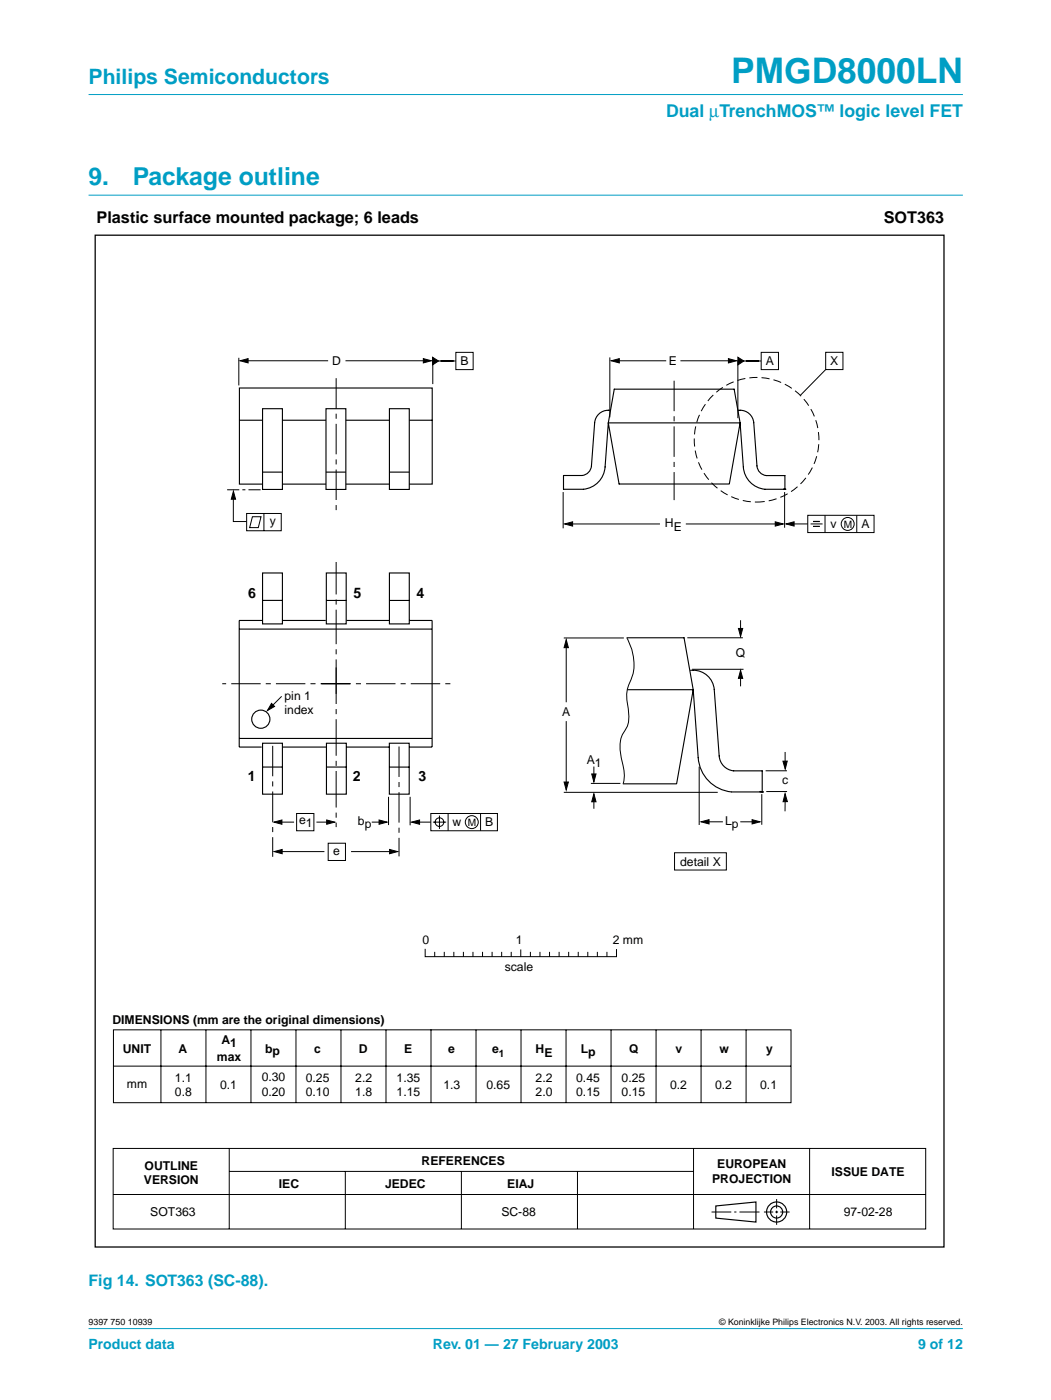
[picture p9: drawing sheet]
<svg xmlns="http://www.w3.org/2000/svg" width="210mm" height="280mm" viewBox="0 0 210 280" stroke-linecap="round" stroke-linejoin="round" font-family="sans-serif">
<g fill="#009ec4" stroke="#009ec4" stroke-width=".2">
<path d="M17.7 18.9h174.6z"/>
<path d="M17.7 265.5h174.6z"/>
</g>
<path d="M17.7 39h174.6" fill="none" stroke="#009ec4" stroke-width=".2"/>
<g fill="none" stroke="#000" stroke-width=".2">
<path d="M47.7 71.5v5.5M48.9 72.1h16.6M69 72.1h16.3M86.4 71.6v5.1M87 72.1h4M91 70.4h3.5v3.5h-3.5zM121.8 71.4v12M122.8 72.1h10.3M135.9 72.1h10.4M147.4 72v11.6M147.9 72.1h4.1M152 70.4h3.5v3.5h-3.5z"/>
<path d="M164.9 70.4h3.5v3.4h-3.5zM164.9 73.8l-5.1 5.2M46.6 98.7v5.5h2.6M112.5 98.3v7.3M156.7 98.3v7.2M49.3 102.6h6.9v3.5h-6.9zM50.4 103.3h1.7l-.5 2.1h-1.7zM52.7 102.6v3.5M113.6 104.7h18.2M137 104.7h18.4M157.9 104.7h3.4M161.3 103h13.3v3.4h-13.3z"/>
<path d="M161.9 104.7h2.4M164.8 103v3.4M171.1 103v3.4M56.3 139.1l-2.3 2.3M112.6 127.5h12M113.1 129.1v11.2M125.2 127.5a9.8 9.8 0 0 1 .3 9.6 6.5 6.5 0 0 0-.2 3.5 7.9 7.9 0 0 1-.1 4.8 6 6 0 0 0-1.2 5.4l.3 1.7a8.1 8.1 0 0 1 .2 4.1M137.3 127.4h11.1M138.2 133.7h10.3M147.9 123.9v2.5M147.9 134.7v2.4M77.6 159.2v5.7"/>
<path d="M81.9 159.2v5.7M112.6 158.3h30.7M113.1 144.1v12.8M118 156.5h5.9M118.6 153.2v2.6M118.6 159.6v2M139.6 153.2v11.6M152.1 158.7v6.1M156.8 150.3v2.9M156.8 159.6v2.5M157.2 154h-4.3M157.2 158.2h-4.2"/>
<path d="M55.6 164.3h3.1M55.6 170.2h9.2M59.2 162.6h3.5v3.4h-3.5zM63.2 164.3h2.8M65.5 168.5h3.5v3.4h-3.5zM70.1 170.2h8.5M74.2 164.3h2.3M83.1 164.3h2.9M86 162.6h13.3v3.4h-13.3zM86.5 164.3h2.6M87.8 163v2.6M89.5 162.6v3.4"/>
<path d="M96 162.6v3.4M134.7 170.4h10.4v3.5h-10.4zM140.9 164.2h3.5M147.8 164.2h2.9M84.9 189.7v1.5h38.2v-1.5M86.8 190.3v.8M88.7 190.3v.8M90.6 190.3v.8M92.5 190.3v.8M94.5 190.3v.8M96.4 190.3v.8M98.3 190.3v.8"/>
<path d="M100.2 190.3v.8M102.1 190.3v.8M104 189.8v1.3M105.9 190.3v.8M107.8 190.3v.8M109.8 190.3v.8M111.7 190.3v.8M113.6 190.3v.8M115.5 190.3v.8M117.4 190.3v.8M119.3 190.3v.8M121.2 190.3v.8"/>
<path d="M22.6 229.5h162.3v16.1h-162.3zM22.6 238.7h162.3M45.8 229.5v16.1M45.8 234.1h92.6M69 234.1v11.5M92.1 234.1v11.5M115.3 234.1v11.5M138.5 229.5v16.1M155.1 239.6v1.9M161.7 229.5v16.1M142.1 242.2h3.9M146.6 242.2h.5"/>
<path d="M147.7 242.2h4M152.6 242.2h1.8M154.8 242.2h.6M155.1 241.9v.5M155.1 242.9v1.9M155.8 242.2h1.9"/>
<circle cx="169.3" cy="104.7" r="1.29"/>
<circle cx="87.8" cy="164.3" r=".86"/>
<circle cx="94.2" cy="164.3" r="1.29"/>
</g>
<g fill="none" stroke="#000" stroke-width=".23">
<path d="M143 241l8-.8v4l-8-.8z"/>
<circle cx="155.1" cy="242.2" r="2.01"/>
<circle cx="155.1" cy="242.2" r="1.21"/>
</g>
<g fill="#000" stroke="#000" stroke-width=".2">
<path d="M47.9 72.1l1.6-.4v.8zM84.5 71.7l1.6 .4-1.6 .4zM86.4 71.4l1.2 .7-1.2 .8zM122.1 72.1l1.6-.4v.8zM145.5 71.7l1.6 .4-1.6 .4zM147.4 71.4l1.2 .7-1.2 .8zM46.6 98.2l.4 1.6h-.8zM112.8 104.7l1.6-.4v.8zM154.8 104.3l1.6 .4-1.6 .4zM157 104.7l1.6-.4v.8zM113.1 127.8l.4 1.6h-.8zM147.9 134l.4 1.6h-.8z"/>
<path d="M147.5 125.6h.8l-.4 1.6zM54.2 140.6l.6 .6-1.4 .8zM112.7 156.3h.8l-.4 1.6zM118.2 154.7h.8l-.4 1.6zM156.4 152.1h.8l-.4 1.6zM54.7 164.3l1.6-.4v.8zM54.7 170.2l1.7-.5v.9zM65.2 163.9l1.6 .4-1.6 .4zM75.7 163.9l1.6 .4-1.6 .4zM77.8 169.7l1.6 .5-1.6 .4zM82.2 164.3l1.6-.4v.8zM118.6 158.6l.4 1.6h-.8z"/>
<path d="M140 164.2l1.6-.4v.8zM150.2 163.8l1.6 .4-1.6 .4zM156.8 158.6l.5 1.6h-.9z"/>
</g>
<path d="M64.2 136.6h25.8M69.9 136.6h-25.5" fill="none" stroke="#000" stroke-width=".2" stroke-dasharray="5.9 1 1 1" stroke-linecap="butt"/>
<path d="M67.1 138.7v-26.4" fill="none" stroke="#000" stroke-width=".2" stroke-dasharray="6.9 1 1 1" stroke-linecap="butt"/>
<path d="M67.1 133.4v31.9" fill="none" stroke="#000" stroke-width=".2" stroke-dasharray="7.3 1 1 1" stroke-linecap="butt"/>
<path d="M162.4 104.2h1.3M162.4 105.2h1.3" fill="none" stroke="#000" stroke-width=".24"/>
<path d="M52.1 97.9h-6.9" fill="none" stroke="#000" stroke-width=".2" stroke-dasharray="2.4 .6 .6 .6" stroke-linecap="butt"/>
<path d="M19 47h169.5v202.2h-169.5z" fill="none" stroke="#000" stroke-width=".25"/>
<g fill="none" stroke="#000" stroke-width=".22">
<path d="M47.8 77.5h38.5v19.2h-38.5zM47.8 84h38.5M52.4 114.5h4v10.2h-4zM52.4 120h4M65.2 114.5h3.9v10.2h-3.9zM65.2 120h3.9M77.8 114.5h3.9v10.2h-3.9zM77.8 120h3.9M47.8 125.7h38.4M52.4 124h-4.6v25.3h4.5M56.4 124h8.7M69.2 124h8.6"/>
<path d="M81.7 124h4.6v25.3h-4.6M47.8 147.6h38.4M52.4 148.5h4v10.2h-4zM52.4 153.3h4M56.4 149.3h8.8M65.2 148.5h4v10.2h-4zM65.2 153.3h4M69.2 149.3h8.6M77.8 148.5h3.9v10.2h-3.9zM77.8 153.3h3.9"/>
</g>
<circle cx="151.1" cy="87.9" r="12.5" fill="none" stroke="#000" stroke-width=".2" stroke-dasharray="1.6 .8" stroke-linecap="butt"/>
<path d="M134.6 76.1v23.8M54.5 149v22.2M79.7 149.2v21.9" fill="none" stroke="#000" stroke-width=".2" stroke-dasharray="6.1 1 1 1" stroke-linecap="butt"/>
<path d="M77.8 81.7h3.9v16.1h-3.9z" fill="#fff" stroke="#000" stroke-width=".22"/>
<path d="M77.8 94.3h3.9" fill="none" stroke="#000" stroke-width=".22"/>
<path d="M65.1 81.7h4v16.1h-4z" fill="#fff" stroke="#000" stroke-width=".22"/>
<path d="M65.1 94.3h4" fill="none" stroke="#000" stroke-width=".22"/>
<path d="M52.4 81.7h4v16.1h-4z" fill="#fff" stroke="#000" stroke-width=".22"/>
<g fill="none" stroke="#000" stroke-width=".22">
<path d="M122.7 77.8h23.9l1.2 6.7h-26.3zM52.4 94.3h4M121.8 82a2.76 2.76 0 0 0-3 2.5l-.7 8.6a2.09 2.09 0 0 1-1.9 1.9h-3.7v2.8h4a4.8 4.8 0 0 0 4.3-4.5l.7-8.8 2.1 12.2h22.1l2.1-12.2M147.5 82a2.76 2.76 0 0 1 3 2.5l.7 8.6a2.09 2.09 0 0 0 1.9 1.9h3.7v2.8M147.8 84.5l.7 8.8a4.8 4.8 0 0 0 4.3 4.5h4M156.5 97.7l.3 .1M156.8 97.8h.1M125.2 127.4h11.4l1.8 10.4M125.3 137.8h13.1M138 133.9a4.3 4.3 0 0 1 4.6 3.9l1 13.3a3.2 3.2 0 0 0 2.9 2.9h5.7v4.2h-6.1a7.4 7.4 0 0 1-6.7-6.8l-1-13.6M138.4 137.8l-3.3 18.8h-10.6"/>
<circle cx="52.1" cy="143.7" r="1.82"/>
</g>
<path d="M67.1 75.6v27.1" fill="none" stroke="#000" stroke-width=".2" stroke-dasharray="6.1 1 1 1" stroke-linecap="butt"/>
<g fill="none" stroke="#000" stroke-width=".2">
<path d="M22.7 205.8h135.3v14.5h-135.3zM22.7 213h135.3M32.1 205.8v14.5M41.1 205.8v14.5M50.1 205.8v14.5M59.1 205.8v14.5M68.1 205.8v14.5M77.1 205.8v14.5M86.1 205.7v14.6M95.1 205.8v14.5M104.1 205.8v14.5M113 205.8v14.5"/>
<path d="M122 205.8v14.5M131 205.8v14.5M140 205.8v14.5M149 205.8v14.5"/>
</g>
<circle cx="152.2" cy="158.2" r=".17" fill="#000"/>
<path d="M151.8 158.2h.4" fill="none" stroke="#000" stroke-width=".34"/>
<text font-size="7.1" fill="#009ec4" x="146" y="16.5">PMGD8000LN</text>
<g font-size="4.9" fill="#009ec4">
<text x="17.7" y="37">9.</text>
<text x="26.5" y="37">Package outline</text>
</g>
<text font-size="4.2" fill="#009ec4" x="17.7" y="16.8">Philips Semiconductors</text>
<text font-size="3.5" fill="#009ec4" x="133" y="23.4">Dual µTrenchMOS™ logic level FET</text>
<g font-size="3.2">
<text x="19.3" y="44.6">Plastic surface mounted package; 6 leads</text>
<text x="176.5" y="44.6">SOT363</text>
</g>
<text font-size="3.2" fill="#009ec4" x="17.7" y="257.1">Fig 14. SOT363 (SC-88).</text>
<g font-size="2.8">
<text x="49.6" y="119.5">6</text>
<text x="70.6" y="119.5">5</text>
<text x="83.2" y="119.5">4</text>
<text x="49.5" y="156">1</text>
<text x="70.5" y="156">2</text>
<text x="83.6" y="156">3</text>
</g>
<g font-size="2.8" fill="#009ec4">
<text x="17.7" y="269.5">Product data</text>
<text x="86.5" y="269.5">Rev. 01 — 27 February 2003</text>
<text x="183.4" y="269.5">9 of 12</text>
</g>
<g font-size="2.4">
<text x="66.3" y="73">D</text>
<text x="92" y="73">B</text>
<text x="133.6" y="73">E</text>
<text x="152.9" y="73">A</text>
<text x="165.8" y="73">X</text>
<text x="53.9" y="104.9">y</text>
<text x="132.8" y="105.3">H</text>
<text x="134.5" y="106.1">E</text>
<text x="165.8" y="105.4">v</text>
<text x="172" y="105.6">A</text>
<text x="146.9" y="131.3">Q</text>
<text x="56.8" y="139.8">pin 1</text>
<text x="56.8" y="142.7">index</text>
<text x="112.3" y="143.1">A</text>
<text x="117.2" y="152.6">A</text>
<text x="118.8" y="153.2">1</text>
<text x="156.2" y="156.7">c</text>
<text x="59.7" y="164.7">e</text>
<text x="61.1" y="165.3">1</text>
<text x="71.5" y="164.9">b</text>
<text x="72.8" y="165.5">p</text>
<text x="90.4" y="165">w</text>
<text x="96.9" y="165">B</text>
<text x="144.8" y="164.9">L</text>
<text x="146.2" y="165.5">p</text>
<text x="66.6" y="170.9">e</text>
<text x="135.8" y="173">detail X</text>
<text x="84.4" y="188.6">0</text>
<text x="103" y="188.6">1</text>
<text x="122.4" y="188.6">2 mm</text>
<text x="100.8" y="194">scale</text>
<text x="22.5" y="204.6">DIMENSIONS (mm are the original dimensions)</text>
<text x="44.2" y="208.6">A</text>
<text x="46" y="209.2">1</text>
<text x="24.5" y="210.3">UNIT</text>
<text x="35.6" y="210.3">A</text>
<text x="43.3" y="212">max</text>
<text x="53" y="210.3">bp</text>
<text x="62.8" y="210.3">c</text>
<text x="71.7" y="210.3">D</text>
<text x="80.7" y="210.3">E</text>
<text x="89.5" y="210.3">e</text>
<text x="98.3" y="210.3">e</text>
<text x="107" y="210.3">H</text>
<text x="108.7" y="211.1">E</text>
<text x="116" y="210.3">L</text>
<text x="117.5" y="210.9">p</text>
<text x="125.6" y="210.3">Q</text>
<text x="134.9" y="210.3">v</text>
<text x="143.7" y="210.3">w</text>
<text x="153" y="210.3">y</text>
<text x="25.3" y="217.3">mm</text>
<text x="34.9" y="216.2">1.1</text>
<text x="34.9" y="219.1">0.8</text>
<text x="43.9" y="217.6">0.1</text>
<text x="52.3" y="216.1">0.30</text>
<text x="52.3" y="218.9">0.20</text>
<text x="61.1" y="216.2">0.25</text>
<text x="61.1" y="219">0.10</text>
<text x="70.9" y="216.2">2.2</text>
<text x="70.9" y="219">1.8</text>
<text x="79.2" y="216.2">1.35</text>
<text x="79.2" y="219">1.15</text>
<text x="88.6" y="217.6">1.3</text>
<text x="97.1" y="217.6">0.65</text>
<text x="107" y="216.2">2.2</text>
<text x="107" y="219">2.0</text>
<text x="115.1" y="216.2">0.45</text>
<text x="115.1" y="219">0.15</text>
<text x="124.1" y="216.2">0.25</text>
<text x="124.1" y="219">0.15</text>
<text x="133.8" y="217.6">0.2</text>
<text x="142.8" y="217.6">0.2</text>
<text x="151.8" y="217.6">0.1</text>
<text x="28.9" y="233.7">OUTLINE</text>
<text x="84.2" y="232.8">REFERENCES</text>
<text x="143.2" y="233.5">EUROPEAN</text>
<text x="28.7" y="236.6">VERSION</text>
<text x="55.7" y="237.4">IEC</text>
<text x="76.9" y="237.4">JEDEC</text>
<text x="101.3" y="237.4">EIAJ</text>
<text x="142.2" y="236.3">PROJECTION</text>
<text x="166.1" y="235">ISSUE DATE</text>
<text x="30" y="243">SOT363</text>
<text x="100.1" y="243">SC-88</text>
<text x="168.5" y="242.9">97-02-28</text>
</g>
<g font-size="2">
<text x="168.5" y="105.4">M</text>
<text x="93.4" y="165">M</text>
<text x="99.6" y="211.1">1</text>
</g>
<g font-size="1.8">
<text x="17.7" y="264.8">9397 750 10939</text>
<text x="143.7" y="264.8">© Koninklijke Philips Electronics N.V. 2003. All rights reserved.</text>
</g>
</svg>
